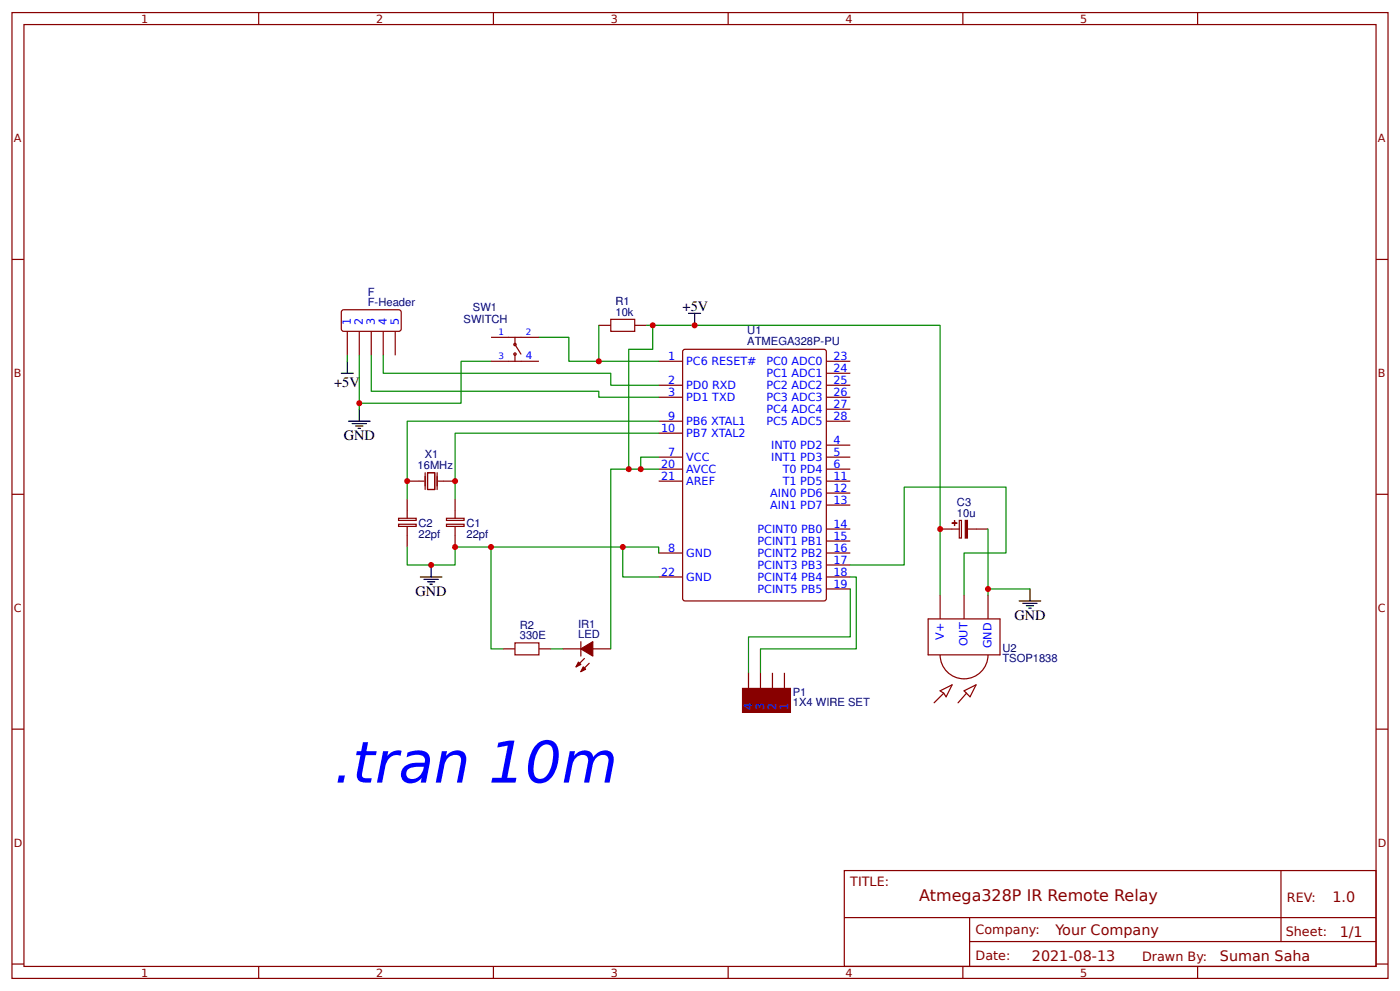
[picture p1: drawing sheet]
<svg xmlns="http://www.w3.org/2000/svg" width="309mm" height="219mm" viewBox="0 0 309 219" stroke-linecap="round" stroke-linejoin="round" font-family="sans-serif">
<g fill="none" stroke="#800" stroke-width=".26">
<path d="M2.6 2.8h304.1v213.2h-304.1zM5.3 5.4h298.7v208h-298.7zM57.1 2.8v2.6M109 2.8v2.6M160.9 2.8v2.6M212.7 2.8v2.6M264.6 2.8v2.6M2.6 57.3h2.7M304 57.3h2.7M75.7 68.5h12.7l.2 .4v4l-.5 .3-12.4-.1-.3-.5v-3.7zM76.7 73.2v5.2M79.4 73.2v5.2"/>
<path d="M82 73.2v5.2M84.7 73.2v5.2M87.3 73.2v5.2M108.5 79.8h10.6M108.5 74.5h10.6M113.8 74.5v1.6l1.3 2.1M113.8 78.2v1.6M132.3 71.8h2.6M134.9 70.5h5.3v2.7h-5.3zM140.2 71.8h2.7M145.5 79.8h5.3M151.1 77.2l30.9-.1 .5 .3 .1 54.8-.3 .4-31 .1-.4-.3-.1-54.7z"/>
<path d="M182.6 79.8h5.3M145.5 85.1h5.3M145.5 87.7h5.3M145.5 93h5.3M145.5 95.6h5.3M182.6 85.1h5.3M182.6 87.7h5.3M182.6 98.3h5.3M182.6 93h5.3M182.6 82.4h5.3M182.6 90.4h5.3M2.6 109.1h2.7"/>
<path d="M88.1 115.8h3.8v.4h-3.8zM88.1 114.4h3.8v.5h-3.8zM90 106.2h3.7M90 110.2v4.2M90 116.3v4.5M93.9 104.4v3.7M94.5 104.4h1.5v3.7h-1.5zM96.6 104.4v3.7M96.8 106.2h3.7M98.6 115.8h3.9v.4h-3.9zM98.6 114.4h3.9v.5h-3.9zM100.5 110.2v4.2"/>
<path d="M100.5 116.3v4.5M145.5 100.9h5.3M145.5 103.6h5.3M145.5 106.2h5.3M182.6 100.9h5.3M182.6 103.6h5.3M182.6 106.2h5.3M182.6 108.9h5.3M182.6 111.5h5.3M182.6 116.8h5.3M182.6 119.5h5.3M207.7 116.8h4.2"/>
<path d="M211.9 114.9h.5v3.9h-.5zM213.8 116.8h4.5M304 109.1h2.7M145.5 122.1h5.3M145.5 127.4h5.3M182.6 122.1h5.3M182.6 124.8h5.3M182.6 127.4h5.3M182.6 130h5.3M205.1 136.7h15.8v7.9h-15.8zM207.7 131.4v5.3M213 131.4v5.3"/>
<path d="M218.3 131.4v5.3M111.1 143.3h2.7M113.8 141.9h5.3v2.7h-5.3zM119.1 143.3h2.6M124.4 143.3h3.9M128.3 141.7v3.2M129.1 145.4l-1.8 1.8M130.2 146.4l-1.9 1.9M131 143.3h3.9M165.4 148.6v5.3M168 148.6v5.3M170.7 148.6v5.3"/>
<path d="M173.3 148.6v5.3M207.7 144.6a5.3 5.3 0 0 0 5.3 5.3 5.3 5.3 0 0 0 5.3-5.3M207.7 152.5l2.6-1.3-1.3 2.7-.5-.8zM208.5 153.1l-2.1 2.1M213 152.5l2.6-1.3-1.3 2.7zM213.5 153.1l-1.8 2.1M2.6 161h2.7M304 161h2.7M186.5 192.2h117.5v21.2h-117.5zM283 192.2v15.7M2.6 212.9h2.7M57.1 213.4v2.6"/>
<path d="M109 213.4v2.6M160.9 213.4v2.6M186.6 202.6h117.3M212.7 213.4v2.6M214.2 207.9h89.7M214.2 202.6v10.6M264.6 213.4v2.6M304 212.9h2.7"/>
<circle cx="113.8" cy="78.2" r=".26"/>
<circle cx="113.8" cy="76.1" r=".26"/>
</g>
<g fill="none" stroke="#000" stroke-width=".26">
<path d="M76.7 79.8v2.6M152.1 69.2h2.7M153.5 69.2v2.6M75.4 82.4h2.7M77 93h4.8M77.8 93.5h3.2M78.6 94.1h1.6M79.1 94.6h.5M79.4 90.4v2.6M92.9 127.4h4.7M93.7 127.9h3.1M94.5 128.5h1.5"/>
<path d="M95 129h.5M95.2 124.8v2.6M225.2 132.7h4.7M226 133.2h3.1M226.7 133.7h1.6M227.3 134.3h.5M227.5 130v2.7"/>
</g>
<g fill="none" stroke="#080" stroke-width=".26">
<path d="M76.7 78.4v1.4M79.4 78.4v12M82 78.4v8h50.3v1.3h13.2M84.7 78.4v4h50.2v2.7h10.6M108.5 79.8h-6.6v9.2h-22.5M132.3 71.8v8h-6.6v-5.3h-6.6M132.3 79.8h13.2M142.9 71.8h64.8v59.6M144.2 71.8v5.3h-5.3v26.5M145.5 95.6h-45v14.6M145.5 93h-55.5v17.2M141.6 103.6h-6.7v39.7"/>
<path d="M145.5 100.9h-3.9v2.7h3.9M218.3 116.8v14.6M90 120.8v4h10.5v-4h45v1.3M108.5 120.8v22.5h2.6M137.6 120.8v6.6h7.9M187.9 124.8h11.9v-17.2h22.4v14.5h-9.2v9.3M187.9 127.4h1.3v15.9h-21.2v5.3M187.9 130v10.6h-22.5v8M218.3 130h9.2M121.7 143.3h2.7"/>
</g>
<g fill="#800" stroke="#800" stroke-width=".26">
<path d="M213.3 114.9h.4v3.9h-.4z"/>
<path d="M210.9 115v1z"/>
<path d="M210.3 115.5h1.1z"/>
<path d="M128.3 143.3l2.7-1.6v3.2z"/>
<path d="M127.8 146.2l.5 .5-1 .5z"/>
<path d="M128.9 147.2l.5 .6-1.1 .5z"/>
<path d="M164 152h10.6v5.3h-10.6z"/>
</g>
<g fill="#c00">
<circle cx="95.3" cy="124.8" r=".66"/>
<circle cx="100.5" cy="106.2" r=".66"/>
<circle cx="90" cy="106.2" r=".66"/>
<circle cx="153.5" cy="71.8" r=".66"/>
<circle cx="207.7" cy="116.8" r=".66"/>
<circle cx="218.3" cy="130" r=".66"/>
<circle cx="100.5" cy="120.8" r=".66"/>
<circle cx="137.6" cy="120.8" r=".66"/>
<circle cx="141.6" cy="103.6" r=".66"/>
<circle cx="138.9" cy="103.6" r=".66"/>
<circle cx="108.5" cy="120.8" r=".66"/>
<circle cx="79.4" cy="89" r=".66"/>
<circle cx="144.2" cy="71.8" r=".66"/>
<circle cx="132.3" cy="79.8" r=".66"/>
</g>
<text font-size="12.7" fill="#00f" x="73.8" y="172.8">.tran 10m</text>
<text font-size="3.5" fill="#800" x="203.1" y="199">Atmega328P IR Remote Relay</text>
<g font-size="3.2">
<text x="150.8" y="68.7">+5V</text>
<text x="73.8" y="85.4">+5V</text>
<text x="75.9" y="97.2">GND</text>
<text x="91.8" y="131.6">GND</text>
<text x="224.1" y="136.9">GND</text>
</g>
<g font-size="3.2" fill="#800">
<text x="294.4" y="199.2">1.0</text>
<text x="233.2" y="206.3">Your Company</text>
<text x="296" y="206.9">1/1</text>
<text x="228" y="212.2">2021-08-13</text>
<text x="269.5" y="212.1">Suman Saha</text>
</g>
<g font-size="2.8" fill="#800">
<text x="187.9" y="195.7">TITLE:</text>
<text x="284.3" y="199.2">REV:</text>
<text x="215.5" y="206.3">Company:</text>
<text x="284.1" y="206.8">Sheet:</text>
<text x="215.5" y="212.1">Date:</text>
<text x="252.3" y="212.1">Drawn By:</text>
</g>
<g font-size="2.5" fill="#800">
<text x="31.2" y="5">1</text>
<text x="83.1" y="5">2</text>
<text x="134.9" y="5">3</text>
<text x="186.8" y="5">4</text>
<text x="238.7" y="5">5</text>
<text x="3" y="31.4">A</text>
<text x="304.4" y="31.4">A</text>
<text x="3" y="83.2">B</text>
<text x="304.4" y="83.2">B</text>
<text x="3" y="135.1">C</text>
<text x="304.4" y="135.1">C</text>
<text x="3" y="186.9">D</text>
<text x="304.4" y="186.9">D</text>
<text x="31.2" y="215.6">1</text>
<text x="83.1" y="215.6">2</text>
<text x="134.9" y="215.6">3</text>
<text x="186.8" y="215.6">4</text>
<text x="238.7" y="215.6">5</text>
</g>
<g font-size="2.5" fill="#000080">
<text x="81.3" y="65.3">F</text>
<text x="81.3" y="67.6">F-Header</text>
<text x="102.4" y="71.4">SWITCH</text>
<text x="104.5" y="68.8">SW1</text>
<text x="136" y="69.7">10k</text>
<text x="136" y="67.3">R1</text>
<text x="165.1" y="76.2">ATMEGA328P-PU</text>
<text x="165.1" y="73.8">U1</text>
<text x="93.9" y="101.2">X1</text>
<text x="92.3" y="103.6">16MHz</text>
<text x="211.4" y="111.8">C3</text>
<text x="92.5" y="118.8">22pf</text>
<text x="92.5" y="116.3">C2</text>
<text x="103.1" y="118.8">22pf</text>
<text x="103.1" y="116.3">C1</text>
<text x="211.4" y="114.1">10u</text>
<text x="114.8" y="141.2">330E</text>
<text x="114.8" y="138.8">R2</text>
<text x="127.7" y="140.9">LED</text>
<text x="127.7" y="138.6">IR1</text>
<text x="221.5" y="143.9">U2</text>
<text x="221.5" y="146.2">TSOP1838</text>
<text x="175.2" y="155.9">1X4 WIRE SET</text>
<text x="175.2" y="153.6">P1</text>
</g>
<g font-size="2.5" fill="#00f">
<text x="77.5" y="71.8" transform="rotate(-90 77.5 71.8)">1</text>
<text x="80.2" y="71.8" transform="rotate(-90 80.2 71.8)">2</text>
<text x="82.8" y="71.8" transform="rotate(-90 82.8 71.8)">3</text>
<text x="85.5" y="71.8" transform="rotate(-90 85.5 71.8)">4</text>
<text x="88.1" y="71.8" transform="rotate(-90 88.1 71.8)">5</text>
<text x="147.7" y="79.5">1</text>
<text x="151.6" y="80.6">PC6 RESET#</text>
<text x="169.3" y="80.6">PC0 ADC0</text>
<text x="169.3" y="83.2">PC1 ADC1</text>
<text x="184.1" y="79.5">23</text>
<text x="184.1" y="82.2">24</text>
<text x="147.7" y="84.8">2</text>
<text x="147.7" y="87.4">3</text>
<text x="151.6" y="85.9">PD0 RXD</text>
<text x="151.6" y="88.5">PD1 TXD</text>
<text x="169.3" y="85.9">PC2 ADC2</text>
<text x="169.3" y="88.5">PC3 ADC3</text>
<text x="184.1" y="84.8">25</text>
<text x="184.1" y="87.4">26</text>
<text x="146.1" y="95.4">10</text>
<text x="147.7" y="92.7">9</text>
<text x="151.6" y="93.8">PB6 XTAL1</text>
<text x="169.3" y="91.1">PC4 ADC4</text>
<text x="169.3" y="93.8">PC5 ADC5</text>
<text x="184.1" y="90.1">27</text>
<text x="184.1" y="92.7">28</text>
<text x="147.7" y="100.7">7</text>
<text x="151.6" y="101.7">VCC</text>
<text x="151.6" y="96.4">PB7 XTAL2</text>
<text x="170.4" y="99.1">INT0 PD2</text>
<text x="170.4" y="101.7">INT1 PD3</text>
<text x="184.1" y="98">4</text>
<text x="184.1" y="100.7">5</text>
<text x="146.1" y="103.3">20</text>
<text x="146.1" y="106">21</text>
<text x="151.6" y="104.4">AVCC</text>
<text x="151.6" y="107">AREF</text>
<text x="172.9" y="104.4">T0 PD4</text>
<text x="172.9" y="107">T1 PD5</text>
<text x="184.1" y="103.3">6</text>
<text x="184.1" y="106">11</text>
<text x="170.2" y="109.7">AIN0 PD6</text>
<text x="170.2" y="112.3">AIN1 PD7</text>
<text x="184.1" y="108.6">12</text>
<text x="184.1" y="111.3">13</text>
<text x="167.4" y="117.6">PCINT0 PB0</text>
<text x="184.1" y="116.5">14</text>
<text x="184.1" y="119.2">15</text>
<text x="147.7" y="121.8">8</text>
<text x="151.6" y="122.9">GND</text>
<text x="167.4" y="120.3">PCINT1 PB1</text>
<text x="167.4" y="122.9">PCINT2 PB2</text>
<text x="167.4" y="125.5">PCINT3 PB3</text>
<text x="184.1" y="121.8">16</text>
<text x="184.1" y="124.5">17</text>
<text x="146.1" y="127.1">22</text>
<text x="151.6" y="128.2">GND</text>
<text x="167.4" y="128.2">PCINT4 PB4</text>
<text x="167.4" y="130.8">PCINT5 PB5</text>
<text x="184.1" y="127.1">18</text>
<text x="184.1" y="129.8">19</text>
<text x="208.5" y="141.2" transform="rotate(-90 208.5 141.2)">V+</text>
<text x="213.8" y="142.7" transform="rotate(-90 213.8 142.7)">OUT</text>
<text x="219.1" y="143.1" transform="rotate(-90 219.1 143.1)">GND</text>
<text x="166.2" y="156.8" transform="rotate(-90 166.2 156.8)">4</text>
<text x="168.8" y="156.8" transform="rotate(-90 168.8 156.8)">3</text>
<text x="171.4" y="156.8" transform="rotate(-90 171.4 156.8)">2</text>
<text x="174.1" y="156.8" transform="rotate(-90 174.1 156.8)">1</text>
</g>
<text font-size="2.3" fill="#00f" x="116.2" y="79.2">4</text>
<g font-size="1.9" fill="#00f">
<text x="110.2" y="74">1</text>
<text x="116.2" y="74">2</text>
<text x="110.2" y="79.2">3</text>
</g>
</svg>
